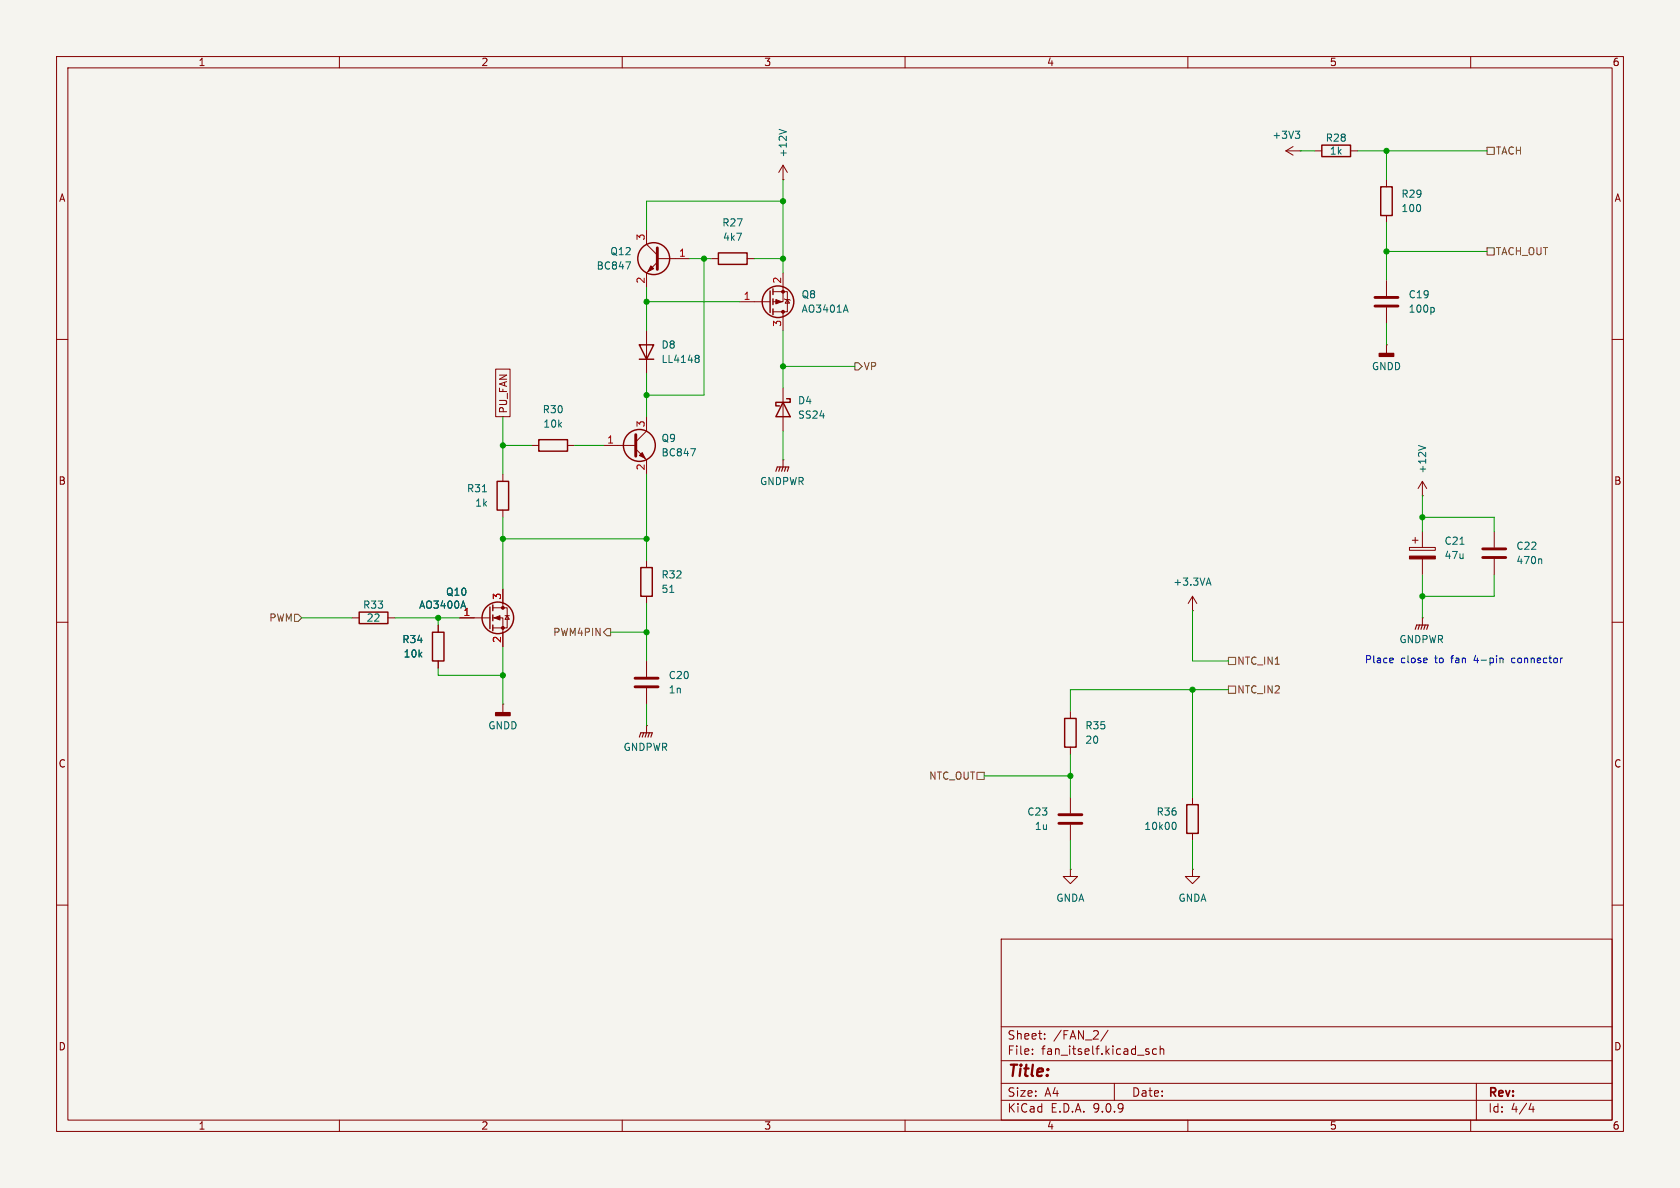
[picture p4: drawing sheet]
<svg xmlns="http://www.w3.org/2000/svg" width="297mm" height="210mm" viewBox="0 0 297 210" stroke-linecap="round" stroke-linejoin="round" font-family="sans-serif">
<path d="M0 0h297v210h-297z" fill="#f5f4ef" stroke="#f5f4ef" stroke-width=".18"/>
<g fill="none" stroke="#840000" stroke-width=".18">
<path d="M10 10h277v190h-277zM12 12h273v186h-273zM60 10v2M110 10v2M160 10v2M210 10v2M260 10v2M138.4 31.8h.1M138.4 29.2v2.6M138.4 29.2l.8 1.3M138.4 29.2l-.7 1.3M227.3 26.7l1.3 .7"/>
<path d="M227.3 26.7h2.6M228.6 25.9l-1.3 .8M229.9 26.7h.1M232.4 26.7h1.3M238.8 26.7h1.2M245.1 31.8v1.2M245.1 38.1v1.3M114.3 40.6v2.6l1.9 1.9M114.3 58.4v7.6M116.2 46.4l-1.9 1.9v2.5M116.2 45.7h5.7M125.7 45.7h1.3"/>
<path d="M130.8 53.3h5.3M132.1 45.7h1.2M136.7 51.6h2.5v3.5h-2.5M138.4 48.3v5h-1.7M138.4 55.1v3.3M138.7 52.8l.1 .2h.8l.1 .1M139.2 53l.4 .6h-.8zM245.1 49.5v2.8M245.1 54.4v2.8M10 60h2M87.6 65.3h2.6v8.4h-2.6zM94 78.7h1.2"/>
<path d="M100.3 78.7h1.3M106.7 78.7h5.7M112.4 79.4l1.9 1.9v2.5M114.3 73.7v2.5l-1.9 1.9M138.4 68.6v7.6M245.1 61h.1M245.1 61v1.5M285 60h2M88.9 83.8v1.3M88.9 90.2v1.2M114.3 99.1v1.2M138.4 81.3h.1"/>
<path d="M138.4 81.3v1.3M249.2 96.8h4.5v.5h-4.5zM249.7 95.5h1M250.2 95v1M251.5 87.6h.1M251.5 85.1v2.5M251.5 94v2.8M251.5 98.8v2.8M251.5 85.1l.7 1.3M251.5 85.1l-.8 1.3M264.2 94v2.8M264.2 98.8v2.8"/>
<path d="M10 110h2M62.2 109.2h1.3M68.6 109.2h1.2M77.5 110.5v1.3M77.5 116.8v1.3M81.3 109.2h5.3M87.1 107.4h2.6v3.6h-2.6M87.1 109.2h1.8v5.1M88.9 104.1v3.3M89.3 108.8h.7M89.7 108.8l.3 .7h-.7zM114.3 105.4v1.3"/>
<path d="M114.3 116.8v2.8M210.8 108h.1M210.8 105.4l-.7 1.3M210.8 105.4l.8 1.3M210.8 105.4v2.6M251.5 109.2h.1M251.5 109.2v1.3M285 110h2M88.9 124.5h.1M88.9 124.5v1.5M114.3 128.3h.1M114.3 121.7v2.8"/>
<path d="M114.3 128.3v1.2M189.2 125.7v1.3M189.2 132.1v1.3M189.2 153.7v1.2h1.3l-1.3 1.3-1.2-1.3h1.2M189.2 153.7h.1M189.2 141v2.8M189.2 145.8v2.8M210.8 153.7v1.2h1.3l-1.3 1.3-1.3-1.3h1.3M210.8 153.7h.1M210.8 141v1.2M210.8 147.3v1.3M10 160h2"/>
<path d="M177 166h108v32h-108zM285 160h2M60 198v2M110 198v2M160 198v2M177 194.5h108M177 191.5h108M177 187.5h108M177 181.5h108M182.5 186.3v.1M182.5 185.5v.1M184.7 183.6v.1"/>
<path d="M184.7 182.8v.1M195.9 182.1l-1.3 2M197 191.5v3M202.7 185.9l.4 .1 .1 .2-.2 .2h-.3M202.7 185.4l.4 .1M204.5 185.5l-.5-.1-.3 .3v.4l.2 .2h.6M205.1 185.5l.2-.1 .4 .1v.9M205.1 184.9v1.5M210 198v2M260 198v2M261 191.5v6.5M270.7 195l-.4 1.1h.9"/>
<path d="M271 195.6v1"/>
</g>
<path d="M116.2 43.8v3.8M243.1 52.6h4M243.1 54.1h4M112.4 76.8v3.8M262.1 97h4.1M262.1 98.6h4.1M112.3 119.9h4M112.3 121.4h4M187.2 144h4.1M187.2 145.5h4.1" fill="none" stroke="#840000" stroke-width=".51"/>
<g fill="none" stroke="#840000" stroke-width=".25">
<path d="M233.7 25.7h5.1v2h-5.1zM244.1 33h2v5.1h-2zM127 44.7h5.1v2h-5.1zM136.1 51.4v3.8M136.7 51.1v1M136.7 52.8v1M136.7 54.6v1M95.2 77.7h5.1v2.1h-5.1zM113 61h2.6l-1.3 2.5zM113 63.5h2.6M138.4 71.1l1.3 2.6h-2.5zM139.1 70.5h.6v.6h-2.5v.7h.6"/>
<path d="M87.9 85.1h2v5.1h-2zM63.5 108.2h5.1v2h-5.1zM76.5 111.8h2v5h-2zM86.6 107.3v3.8M87.1 106.9v1.1M87.1 108.7v1M87.1 110.5v1M113.3 100.3h2v5.1h-2zM188.2 127h2v5.1h-2zM209.8 142.2h2v5.1h-2z"/>
<circle cx="115.6" cy="45.7" r="2.82"/>
<circle cx="137.5" cy="53.3" r="2.79"/>
<circle cx="113" cy="78.7" r="2.82"/>
<circle cx="88" cy="109.2" r="2.79"/>
</g>
<g fill="#840000" stroke="#840000" stroke-width=".18">
<path d="M113 80.5l.5-.5 .5 1z"/>
<path d="M249.2 98.3h4.5v.5h-4.5z"/>
<path d="M87.4 109.2l1-.4v.8z"/>
<path d="M137.2 53l1 .3-1 .4z"/>
<path d="M115.1 47l.5 .5-1 .5z"/>
<circle cx="88.9" cy="107.4" r=".25"/>
<circle cx="88.9" cy="111" r=".25"/>
<circle cx="138.4" cy="55.1" r=".25"/>
<circle cx="138.4" cy="51.6" r=".25"/>
</g>
<g fill="none" stroke="#006464" stroke-width=".18">
<path d="M137.7 22.9l1.3 .4M229 23.2h.8l-.5 .5M229.5 23.7l.3 .2v.3l-.3 .3M110.6 46.3h.9l-.6 1.3M149.5 53.9l.4 1.3M253.3 54.3l.3 .3v.3l-.3 .3M122.1 79.3h.8l-.5 1.3M123.1 62.8h.3l.2 .3-.2 .3M123.1 63.4h.3M123.4 63.4l.2 .2v.2l-.1 .2-.4 .1M250.8 78.7l1.2 .5M85.3 86.9h.7"/>
<path d="M258.1 96.2h.7M272.4 98.8l.2 .2v.6M81.9 106.2l.4 1.3M118.4 104.7h.7M213.4 103.1h.6M213.7 102.2l.4 1.2M207.5 145.4a.68 .68 0 0 1 .4 .6 .68 .68 0 0 1-.4 .6"/>
</g>
<g fill="#840000" stroke="#840000" stroke-width=".25">
<path d="M87.6 126h2.6v.5h-2.6z"/>
<path d="M243.8 62.5h2.6v.5h-2.6z"/>
</g>
<path d="M137.2 83.3l.2-.7h2l-.2 .7M137.9 82.6l-.2 .7M138.4 82.6l-.2 .7M138.9 82.6l-.2 .7M250.2 111.3l.2-.8h2.1l-.3 .8M251 110.5l-.3 .8M251.5 110.5l-.3 .8M252 110.5l-.3 .8M113 130.3l.3-.8h2l-.2 .8M113.8 129.5l-.3 .8M114.3 129.5l-.3 .8M114.8 129.5l-.2 .8" fill="none" stroke="#840000" stroke-width=".2"/>
<path d="M262.9 26h1.3v1.3h-1.3zM262.9 43.8h1.3v1.3h-1.3zM151.1 64.1h.7l.6 .7-.6 .6h-.7zM52.1 108.6h.6l.6 .6-.6 .7h-.6zM107.3 111.1h.6v1.3h-.6l-.6-.6zM217.2 116.2h1.2v1.3h-1.2zM172.7 136.5h1.3v1.3h-1.3zM217.2 121.3h1.2v1.3h-1.2z" fill="none" stroke="#725600" stroke-width=".18"/>
<g fill="none" stroke="#009600" stroke-width=".18">
<path d="M138.4 31.8v16.5M138.4 35.6h-24.1v5M229.9 26.7h2.5M240 26.7h22.9M245.1 26.7v5.1M245.1 39.4v10.1M114.3 50.8v7.6M114.3 53.3h16.5M121.9 45.7h3.8M124.5 45.7v24.2h-10.2M133.3 45.7h5.1M138.4 58.4v10.2"/>
<path d="M245.1 57.2v3.8M245.1 44.5h17.8M88.9 73.7v10.1M88.9 78.7h5.1M101.6 78.7h5.1M114.3 66v7.7M138.4 76.2v5.1M138.4 64.8h12.7M88.9 91.4v12.7M88.9 95.3h25.4M114.3 83.8v15.3M251.5 91.4h12.7v2.6"/>
<path d="M251.5 87.6v6.4M53.3 109.2h8.9M69.8 109.2h11.5M77.5 109.2v1.3M77.5 118.1v1.3h11.4M88.9 114.3v10.2M107.9 111.8h6.4M114.3 106.7v10.1M210.8 108v8.8h6.4M251.5 101.6v7.6M264.2 101.6v3.8h-12.7M114.3 124.5v3.8"/>
<path d="M174 137.2h15.2M189.2 133.4v7.6M210.8 121.9v19.1M217.2 121.9h-28v3.8M189.2 148.6v5.1M210.8 148.6v5.1"/>
</g>
<path d="M246.1 116.3l.2 .3-.6 .1M246.2 117.1l-.1 .1M265.4 116.3l.3 .2v.7M267.5 116.3l-.3 .3v.3l.3 .3" fill="none" stroke="#0000c2" stroke-width=".18"/>
<g fill="#009600" stroke="#009600" stroke-width=".18">
<circle cx="138.4" cy="64.8" r=".46"/>
<circle cx="138.4" cy="35.6" r=".46"/>
<circle cx="138.4" cy="45.7" r=".46"/>
<circle cx="189.2" cy="137.2" r=".46"/>
<circle cx="114.3" cy="111.8" r=".46"/>
<circle cx="77.5" cy="109.2" r=".46"/>
<circle cx="88.9" cy="95.3" r=".46"/>
<circle cx="88.9" cy="119.4" r=".46"/>
<circle cx="114.3" cy="95.3" r=".46"/>
<circle cx="114.3" cy="69.9" r=".46"/>
<circle cx="88.9" cy="78.7" r=".46"/>
<circle cx="114.3" cy="53.3" r=".46"/>
<circle cx="124.5" cy="45.7" r=".46"/>
<circle cx="251.5" cy="105.4" r=".46"/>
<circle cx="251.5" cy="91.4" r=".46"/>
<circle cx="210.8" cy="121.9" r=".46"/>
<circle cx="245.1" cy="44.5" r=".46"/>
<circle cx="245.1" cy="26.7" r=".46"/>
</g>
<text font-size="2.8" fill="#840000" x="178" y="190.9">Title:</text>
<g font-size="2.1" fill="#840000">
<text x="178" y="184">Sheet:</text>
<text x="186.2" y="184">/FAN_2/</text>
<text x="178" y="186.7">File:</text>
<text x="184.1" y="186.7">fan_itself.kicad_sch</text>
<text x="178" y="196.9">KiCad</text>
<text x="178" y="194.1">Size:</text>
<text x="184.7" y="194.1">A4</text>
<text x="185.7" y="196.9">E.D.A.</text>
<text x="193.3" y="196.9">9.0.9</text>
<text x="200" y="194.1">Date:</text>
<text x="263" y="194.3">Rev:</text>
<text x="263" y="196.9">Id:</text>
<text x="267.1" y="196.9">4/4</text>
</g>
<g font-size="1.8" fill="#840000">
<text x="35" y="11.9">1</text>
<text x="85" y="11.9">2</text>
<text x="135" y="11.9">3</text>
<text x="185" y="11.9">4</text>
<text x="235" y="11.9">5</text>
<text x="285" y="11.9">6</text>
<text x="10.3" y="35.9">A</text>
<text x="285.3" y="35.9">A</text>
<text x="89.9" y="73.2" transform="rotate(-90 89.9 73.2)">PU_FAN</text>
<text x="10.3" y="85.9">B</text>
<text x="285.3" y="85.9">B</text>
<text x="10.3" y="135.9">C</text>
<text x="285.3" y="135.9">C</text>
<text x="10.3" y="185.9">D</text>
<text x="285.3" y="185.9">D</text>
<text x="35" y="199.9">1</text>
<text x="85" y="199.9">2</text>
<text x="135" y="199.9">3</text>
<text x="185" y="199.9">4</text>
<text x="235" y="199.9">5</text>
<text x="285" y="199.9">6</text>
</g>
<g font-size="1.8" fill="#006464">
<text x="139.3" y="27.9" transform="rotate(-90 139.3 27.9)">+12V</text>
<text x="224.8" y="24.7">+3V3</text>
<text x="234.3" y="25.2">R28</text>
<text x="235" y="27.5">1k</text>
<text x="247.7" y="35.2">R29</text>
<text x="127.6" y="40.2">R27</text>
<text x="247.7" y="37.7">100</text>
<text x="105.4" y="47.9">BC847</text>
<text x="107.8" y="45.3">Q12</text>
<text x="127.7" y="42.8">4k7</text>
<text x="141.6" y="52.9">Q8</text>
<text x="248.9" y="52.9">C19</text>
<text x="141.6" y="55.5">AO3401A</text>
<text x="248.9" y="55.5">100p</text>
<text x="116.8" y="61.8">D8</text>
<text x="116.8" y="64.4">LL4148</text>
<text x="242.4" y="65.6">GNDD</text>
<text x="141" y="71.7">D4</text>
<text x="95.8" y="73.3">R30</text>
<text x="96" y="75.8">10k</text>
<text x="141" y="74.2">SS24</text>
<text x="116.8" y="80.9">BC847</text>
<text x="116.8" y="78.3">Q9</text>
<text x="252.3" y="83.8" transform="rotate(-90 252.3 83.8)">+12V</text>
<text x="82.5" y="87.2">R31</text>
<text x="83.9" y="89.8">1k</text>
<text x="134.3" y="86">GNDPWR</text>
<text x="255.3" y="96.5">C21</text>
<text x="255.3" y="99">47u</text>
<text x="268" y="99.9">470n</text>
<text x="268" y="97.4">C22</text>
<text x="64.1" y="107.8">R33</text>
<text x="74" y="107.8">AO3400A</text>
<text x="78.7" y="105.5">Q10</text>
<text x="116.8" y="102.5">R32</text>
<text x="116.8" y="105">51</text>
<text x="207.3" y="103.7">+3.3VA</text>
<text x="64.7" y="110.1">22</text>
<text x="71" y="113.9">R34</text>
<text x="247.3" y="113.9">GNDPWR</text>
<text x="71.3" y="116.4">10k</text>
<text x="118.1" y="122.8">1n</text>
<text x="118.1" y="120.2">C20</text>
<text x="86.2" y="129.1">GNDD</text>
<text x="191.8" y="129.1">R35</text>
<text x="191.8" y="131.7">20</text>
<text x="110.1" y="132.9">GNDPWR</text>
<text x="181.5" y="144.4">C23</text>
<text x="182.8" y="146.9">1u</text>
<text x="202.2" y="146.9">10k00</text>
<text x="204.4" y="144.4">R36</text>
<text x="186.6" y="159.6">GNDA</text>
<text x="208.2" y="159.6">GNDA</text>
</g>
<g font-size="1.8" fill="#725600">
<text x="264.4" y="27.5">TACH</text>
<text x="264.4" y="45.3">TACH_OUT</text>
<text x="152.6" y="65.6">VP</text>
<text x="47.5" y="110.1">PWM</text>
<text x="97.7" y="112.6">PWM4PIN</text>
<text x="218.6" y="117.7">NTC_IN1</text>
<text x="218.6" y="122.8">NTC_IN2</text>
<text x="164.2" y="138">NTC_OUT</text>
</g>
<g font-size="1.8" fill="#a90000">
<text x="114" y="42.6" transform="rotate(-90 114 42.6)">3</text>
<text x="119.9" y="45.5">1</text>
<text x="114" y="50.2" transform="rotate(-90 114 50.2)">2</text>
<text x="131.4" y="53.1">1</text>
<text x="138.2" y="50.2" transform="rotate(-90 138.2 50.2)">2</text>
<text x="138.2" y="57.9" transform="rotate(-90 138.2 57.9)">3</text>
<text x="114" y="75.6" transform="rotate(-90 114 75.6)">3</text>
<text x="107.2" y="78.5">1</text>
<text x="114" y="83.3" transform="rotate(-90 114 83.3)">2</text>
<text x="88.6" y="106.1" transform="rotate(-90 88.6 106.1)">3</text>
<text x="81.8" y="109">1</text>
<text x="88.6" y="113.7" transform="rotate(-90 88.6 113.7)">2</text>
</g>
<g font-size="1.8" fill="#0000c2">
<text x="241.2" y="117.5">Place</text>
<text x="247.6" y="117.5">close</text>
<text x="253.8" y="117.5">to</text>
<text x="256.9" y="117.5">fan</text>
<text x="261" y="117.5">4-pin</text>
<text x="267.9" y="117.5">connector</text>
</g>
</svg>
